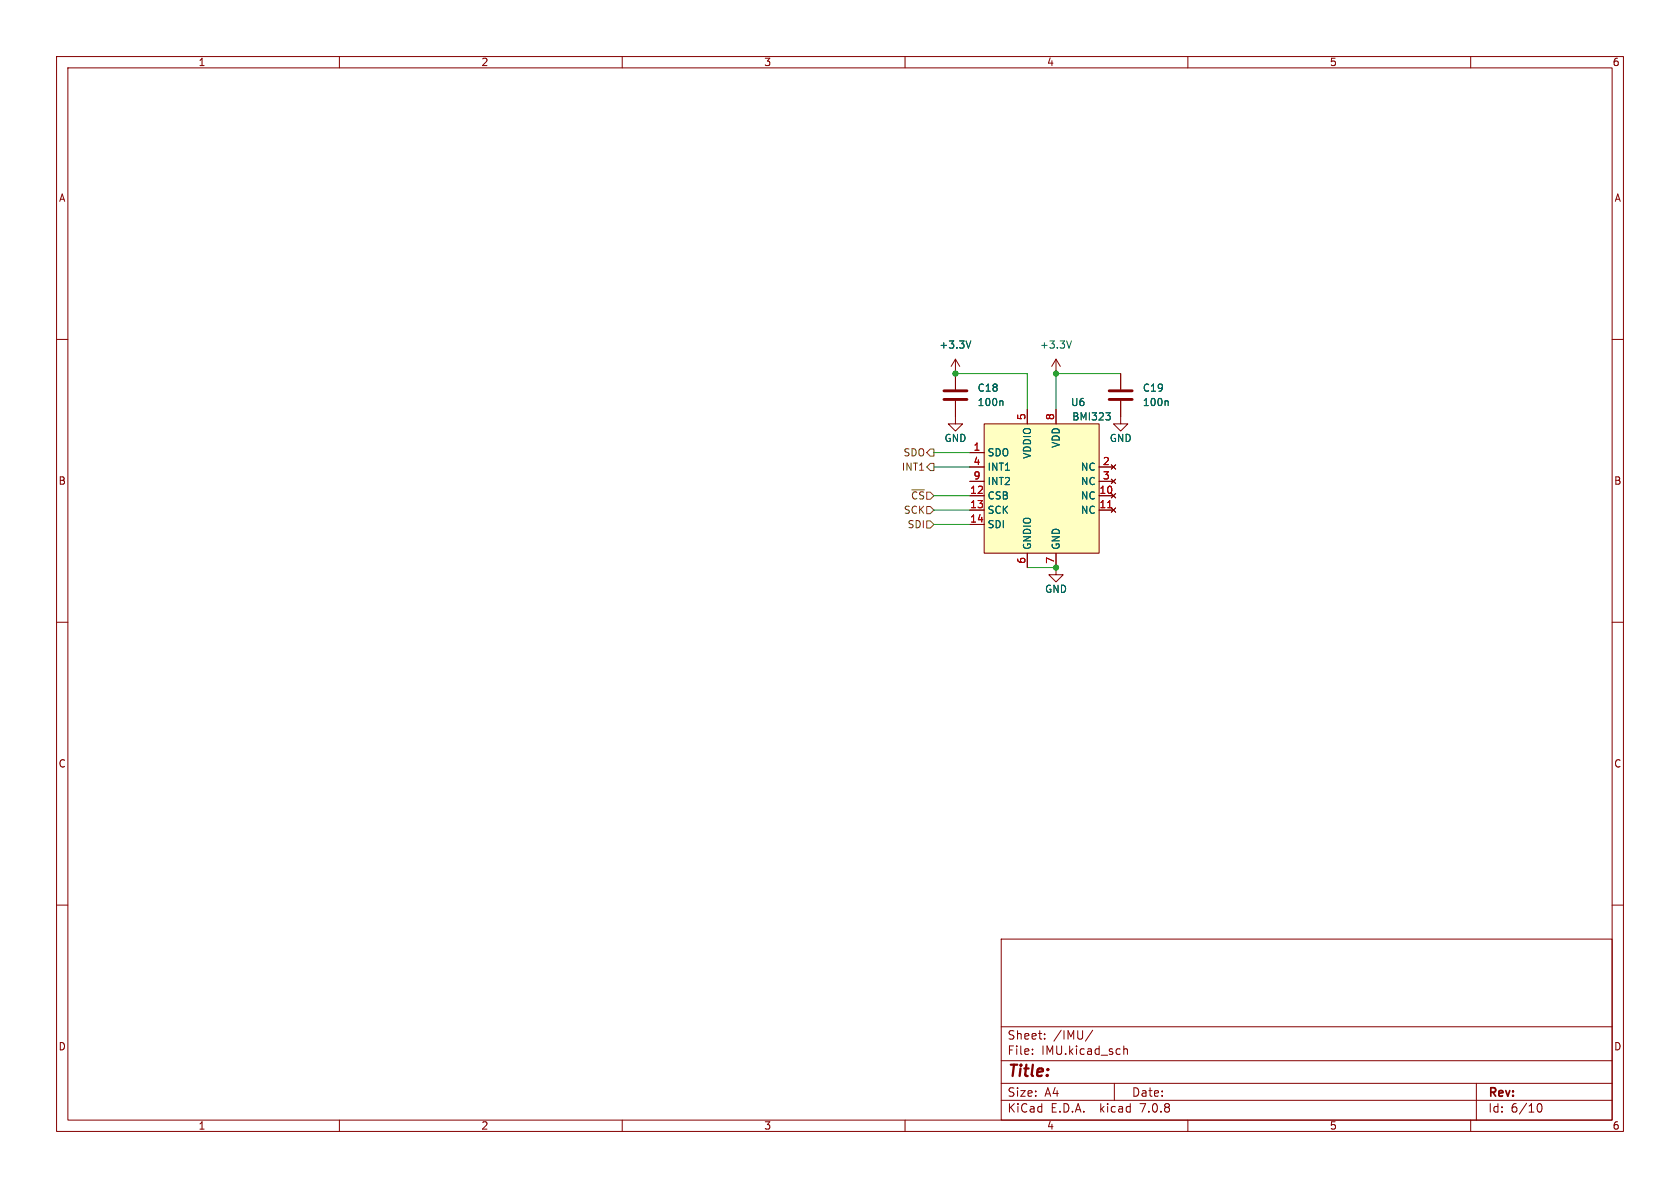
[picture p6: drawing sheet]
<svg xmlns="http://www.w3.org/2000/svg" width="297mm" height="210mm" viewBox="0 0 297 210" stroke-linecap="round" stroke-linejoin="round" font-family="sans-serif">
<g fill="none" stroke="#840000" stroke-width=".18">
<path d="M10 10h277v190h-277zM12 12h273v186h-273zM60 10v2M110 10v2M160 10v2M210 10v2M260 10v2M10 60h2M285 60h2M168.9 70.9v4h1.3l-1.3 1.3-1.3-1.3h1.3M168.9 63.5v5.3M168.9 63.5l-.8 1.3"/>
<path d="M168.9 63.5l.8 1.3M174 74.9h20.3v22.9h-20.3zM181.6 72.4v2.5M186.7 63.5v2.5M186.7 72.4v2.5M186.7 63.5l-.8 1.3M186.7 63.5l.8 1.3M198.1 70.9v4h1.3l-1.3 1.3-1.3-1.3h1.3M198.1 66v2.8M171.4 80h2.6M171.4 87.6h2.6M171.4 90.2h2.6"/>
<path d="M171.4 92.7h2.6M171.4 82.6h2.6M171.4 85.1h2.6M181.6 97.8v2.5M186.7 97.8v3.8h1.3l-1.3 1.3-1.3-1.3h1.3M194.3 87.6h2.5M194.3 90.2h2.5M194.3 82.6h2.5M194.3 85.1h2.5M196.5 87.2l.7 .8M196.5 89.8l.7 .8M196.5 82.2l.7 .7"/>
<path d="M196.5 84.7l.7 .8M197.2 87.2l-.7 .8M197.2 89.8l-.7 .8M197.2 82.2l-.7 .7M197.2 84.7l-.7 .8M10 110h2M285 110h2M10 160h2M285 160h2M177 166h108v32h-108zM60 198v2M110 198v2"/>
<path d="M160 198v2M177 194.5h108M177 191.5h108M177 187.5h108M177 181.5h108M182.5 186.3v.1M182.5 185.5v.1M184.7 183.6v.1M184.7 182.8v.1M193.2 182.1l-1.3 2M197 191.5v3M198.7 184.9v1.5"/>
<path d="M198.7 185.5l.2-.1 .3 .1 .1 .9M210 198v2M260 198v2M261 191.5v6.5M271.7 195.7l.2-.5 .2-.1a.8 .8 0 0 1 .5 .7 .8 .8 0 0 1-.5 .8l-.2-.1-.2-.5"/>
</g>
<path d="M174 74.9h20.3v22.9h-20.3z" fill="#ffffc2" stroke="#ffffc2" stroke-width=".18"/>
<path d="M195.8 89.8h.7" fill="none" stroke="#a90000" stroke-width=".18"/>
<path d="M171.6 60.3l-.4 1.2M177.1 70.9l.2 .1v.7M189.4 60.3l-.4 1.2M195.5 73h.8l-.4 .5M196 73.5l.3 .2v.3l-.3 .2M206.3 70.9l.2 .1v.7" fill="none" stroke="#006464" stroke-width=".18"/>
<path d="M166.9 70.6h4M166.9 69.1h4M196.1 70.6h4.1M196.1 69.1h4.1" fill="none" stroke="#840000" stroke-width=".51"/>
<path d="M164.5 79.4h.6v1.2h-.6l-.7-.6zM163.8 92.1h.7l.6 .6-.6 .6h-.7zM163.8 89.5h.7l.6 .7-.6 .6h-.7zM164.5 81.9h.6v1.3h-.6l-.7-.6z" fill="none" stroke="#725600" stroke-width=".18"/>
<path d="M168.9 66h12.7v6.4M198.1 66h-11.4v6.4M165.1 90.2h6.3M165.1 92.7h6.3M165.1 80h6.3M165.1 82.6h6.3M165.1 87.6h6.3M181.6 100.3h5.1" fill="none" stroke="#009600" stroke-width=".18"/>
<g fill="#009600" stroke="#009600" stroke-width=".18">
<circle cx="186.7" cy="100.3" r=".46"/>
<circle cx="168.9" cy="66" r=".46"/>
<circle cx="186.7" cy="66" r=".46"/>
</g>
<text font-size="2.8" fill="#840000" x="178" y="190.9">Title:</text>
<g font-size="2.1" fill="#840000">
<text x="178" y="184">Sheet:</text>
<text x="186.2" y="184">/IMU/</text>
<text x="178" y="186.7">File:</text>
<text x="184.1" y="186.7">IMU.kicad_sch</text>
<text x="178" y="196.9">KiCad</text>
<text x="178" y="194.1">Size:</text>
<text x="184.7" y="194.1">A4</text>
<text x="185.7" y="196.9">E.D.A.</text>
<text x="194.6" y="196.9">kicad</text>
<text x="200" y="194.1">Date:</text>
<text x="201.8" y="196.9">7.0.8</text>
<text x="263" y="194.3">Rev:</text>
<text x="263" y="196.9">Id:</text>
<text x="267.1" y="196.9">6/10</text>
</g>
<g font-size="1.8" fill="#840000">
<text x="35" y="11.9">1</text>
<text x="85" y="11.9">2</text>
<text x="135" y="11.9">3</text>
<text x="185" y="11.9">4</text>
<text x="235" y="11.9">5</text>
<text x="285" y="11.9">6</text>
<text x="10.3" y="35.9">A</text>
<text x="285.3" y="35.9">A</text>
<text x="10.3" y="85.9">B</text>
<text x="285.3" y="85.9">B</text>
<text x="10.3" y="135.9">C</text>
<text x="285.3" y="135.9">C</text>
<text x="10.3" y="185.9">D</text>
<text x="285.3" y="185.9">D</text>
<text x="35" y="199.9">1</text>
<text x="85" y="199.9">2</text>
<text x="135" y="199.9">3</text>
<text x="185" y="199.9">4</text>
<text x="235" y="199.9">5</text>
<text x="285" y="199.9">6</text>
</g>
<g font-size="1.8" fill="#006464">
<text x="166" y="61.8">+3.3V</text>
<text x="183.7" y="61.8">+3.3V</text>
<text x="172.7" y="72">100n</text>
<text x="172.7" y="69.4">C18</text>
<text x="189.2" y="72">U6</text>
<text x="201.9" y="72">100n</text>
<text x="201.9" y="69.4">C19</text>
<text x="189.5" y="74.5">BMI323</text>
<text x="166.9" y="78.3">GND</text>
<text x="174.5" y="80.9">SDO</text>
<text x="174.5" y="83.4">INT1</text>
<text x="182.5" y="81.2" transform="rotate(-90 182.5 81.2)">VDDIO</text>
<text x="187.6" y="79.3" transform="rotate(-90 187.6 79.3)">VDD</text>
<text x="191" y="83.4">NC</text>
<text x="196.1" y="78.3">GND</text>
<text x="174.5" y="88.5">CSB</text>
<text x="174.5" y="86">INT2</text>
<text x="191" y="88.5">NC</text>
<text x="191" y="86">NC</text>
<text x="174.5" y="91">SCK</text>
<text x="174.5" y="93.6">SDI</text>
<text x="191" y="91">NC</text>
<text x="182.5" y="97.3" transform="rotate(-90 182.5 97.3)">GNDIO</text>
<text x="187.6" y="97.3" transform="rotate(-90 187.6 97.3)">GND</text>
<text x="184.7" y="105">GND</text>
</g>
<g font-size="1.8" fill="#a90000">
<text x="181.4" y="74.4" transform="rotate(-90 181.4 74.4)">5</text>
<text x="186.4" y="74.4" transform="rotate(-90 186.4 74.4)">8</text>
<text x="172" y="79.8">1</text>
<text x="172" y="82.3">4</text>
<text x="194.9" y="82.3">2</text>
<text x="171.4" y="87.4">12</text>
<text x="171.4" y="89.9">13</text>
<text x="172" y="84.8">9</text>
<text x="194.3" y="87.4">10</text>
<text x="194.3" y="89.9">11</text>
<text x="194.9" y="84.8">3</text>
<text x="171.4" y="92.5">14</text>
<text x="181.4" y="99.8" transform="rotate(-90 181.4 99.8)">6</text>
<text x="186.4" y="99.8" transform="rotate(-90 186.4 99.8)">7</text>
</g>
<g font-size="1.8" fill="#725600">
<text x="159.3" y="83.4">INT1</text>
<text x="159.6" y="80.9">SDO</text>
<text x="161" y="88.5">~{CS}</text>
<text x="159.7" y="91">SCK</text>
<text x="160.4" y="93.6">SDI</text>
</g>
</svg>
